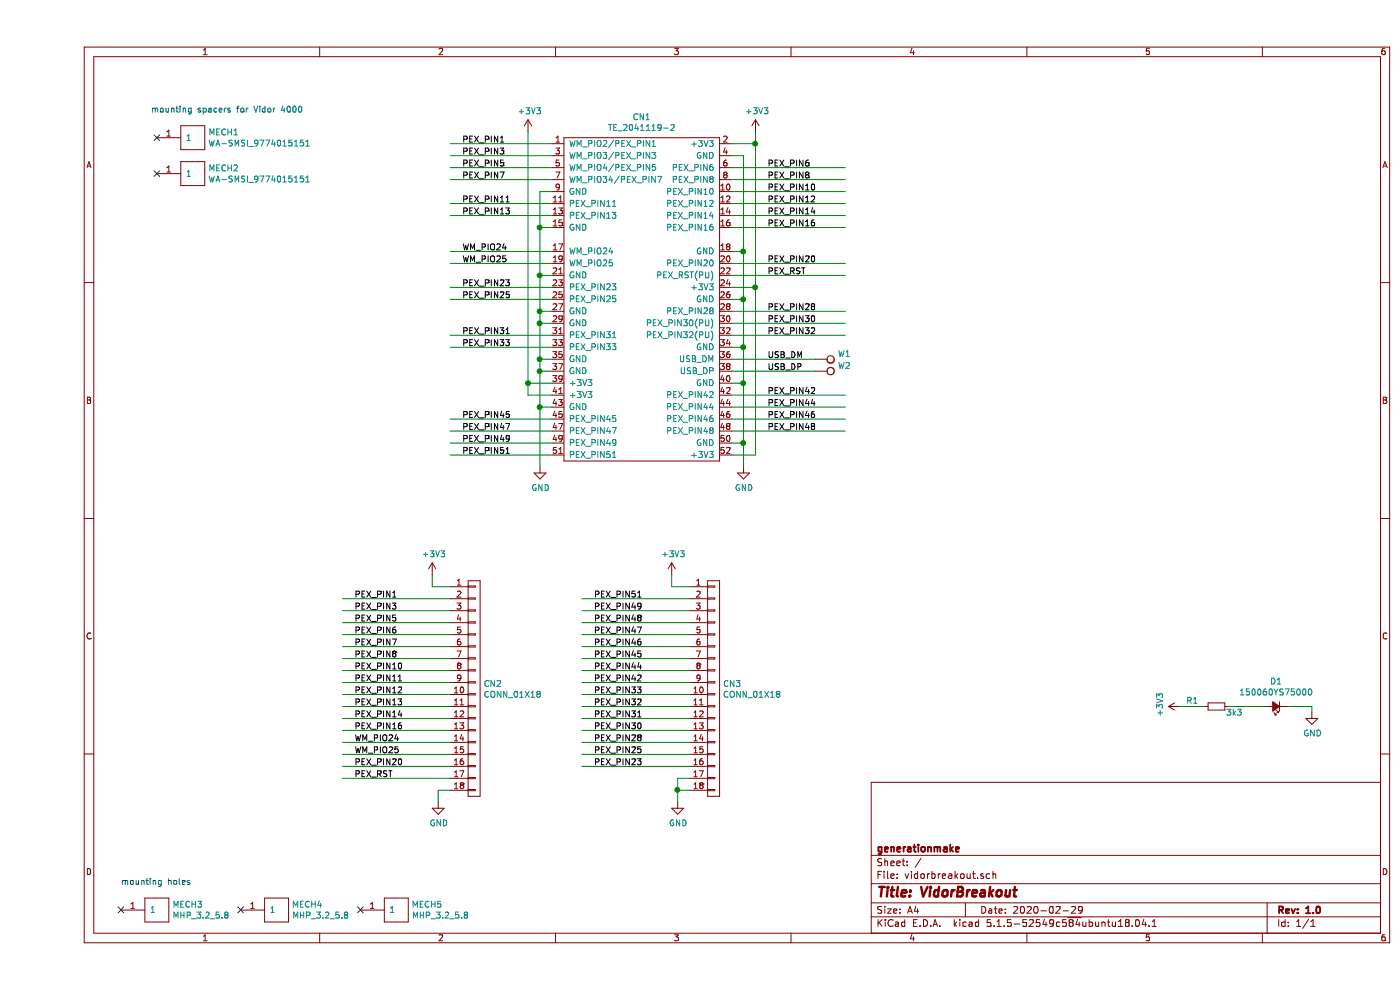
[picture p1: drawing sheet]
EESchema Schematic File Version 4
EELAYER 30 0
EELAYER END
$Descr A4 11693 8268
encoding utf-8
Sheet 1 1
Title "VidorBreakout"
Date "2020-02-29"
Rev "1.0"
Comp "generationmake"
Comment1 ""
Comment2 ""
Comment3 ""
Comment4 ""
$EndDescr
$Comp
L power-supply:GND #PWR0101
U 1 1
P 5900 3900
F 0 "#PWR0101" H 5900 3650 50  0001 C CNN
F 1 "GND" H 5905 3727 50  0000 C CNN
F 2 "" H 5900 3900 50  0000 C CNN
F 3 "" H 5900 3900 50  0000 C CNN
	1    5900 3900
	1    0    0    -1  
$EndComp
$Comp
L power-supply:+3V3 #PWR0102
U 1 1
P 6000 1100
F 0 "#PWR0102" H 6000 950 50  0001 C CNN
F 1 "+3V3" H 6015 1273 50  0000 C CNN
F 2 "" H 6000 1100 50  0000 C CNN
F 3 "" H 6000 1100 50  0000 C CNN
	1    6000 1100
	1    0    0    -1  
$EndComp
Wire Wire Line
	5800 3800 6000 3800
Wire Wire Line
	6000 3800 6000 2400
Wire Wire Line
	5800 2400 6000 2400
Connection ~ 6000 2400
$Comp
L power-supply:+3V3 #PWR0103
U 1 1
P 4100 1100
F 0 "#PWR0103" H 4100 950 50  0001 C CNN
F 1 "+3V3" H 4115 1273 50  0000 C CNN
F 2 "" H 4100 1100 50  0000 C CNN
F 3 "" H 4100 1100 50  0000 C CNN
	1    4100 1100
	1    0    0    -1  
$EndComp
$Comp
L power-supply:GND #PWR0104
U 1 1
P 4200 3900
F 0 "#PWR0104" H 4200 3650 50  0001 C CNN
F 1 "GND" H 4205 3727 50  0000 C CNN
F 2 "" H 4200 3900 50  0000 C CNN
F 3 "" H 4200 3900 50  0000 C CNN
	1    4200 3900
	1    0    0    -1  
$EndComp
Wire Wire Line
	4300 3300 4100 3300
Wire Wire Line
	4100 3300 4100 3200
Wire Wire Line
	4300 3200 4100 3200
Connection ~ 4100 3200
Wire Wire Line
	5800 2100 5900 2100
Connection ~ 5900 2100
Wire Wire Line
	5900 2100 5900 2500
Wire Wire Line
	5800 2500 5900 2500
Connection ~ 5900 2500
Wire Wire Line
	5900 2500 5900 2900
Wire Wire Line
	5800 2900 5900 2900
Connection ~ 5900 2900
Wire Wire Line
	5900 2900 5900 3200
Wire Wire Line
	5800 3200 5900 3200
Connection ~ 5900 3200
Wire Wire Line
	5900 3200 5900 3700
Wire Wire Line
	5800 3700 5900 3700
Connection ~ 5900 3700
Wire Wire Line
	5900 3700 5900 3900
Wire Wire Line
	4300 2300 4200 2300
Connection ~ 4200 2300
Wire Wire Line
	4200 2300 4200 2600
Wire Wire Line
	4300 2600 4200 2600
Connection ~ 4200 2600
Wire Wire Line
	4200 2600 4200 2700
Wire Wire Line
	4300 2700 4200 2700
Connection ~ 4200 2700
Wire Wire Line
	4200 2700 4200 3000
Wire Wire Line
	4300 3000 4200 3000
Connection ~ 4200 3000
Wire Wire Line
	4200 3000 4200 3100
Wire Wire Line
	4300 3100 4200 3100
Connection ~ 4200 3100
Wire Wire Line
	4200 3100 4200 3400
Wire Wire Line
	4300 3400 4200 3400
Connection ~ 4200 3400
Wire Wire Line
	4200 3400 4200 3900
Wire Wire Line
	6500 3000 5800 3000
Wire Wire Line
	6500 3100 5800 3100
Text Label 6100 3000 0    50   ~ 0
USB_DM
Text Label 6100 3100 0    50   ~ 0
USB_DP
Text Label 6100 2200 0    50   ~ 0
PEX_PIN20
Text Label 3550 3600 0    50   ~ 0
PEX_PIN47
Text Label 6100 1800 0    50   ~ 0
PEX_PIN14
Text Label 3550 3800 0    50   ~ 0
PEX_PIN51
Text Label 3550 2900 0    50   ~ 0
PEX_PIN33
Text Label 3550 2800 0    50   ~ 0
PEX_PIN31
Text Label 6100 3600 0    50   ~ 0
PEX_PIN48
Text Label 6100 3400 0    50   ~ 0
PEX_PIN44
Text Label 6100 2600 0    50   ~ 0
PEX_PIN28
Text Label 3550 2400 0    50   ~ 0
PEX_PIN23
Text Label 6100 1900 0    50   ~ 0
PEX_PIN16
Text Label 3550 3700 0    50   ~ 0
PEX_PIN49
Text Label 3550 1800 0    50   ~ 0
PEX_PIN13
Text Label 3550 2500 0    50   ~ 0
PEX_PIN25
Text Label 6100 3500 0    50   ~ 0
PEX_PIN46
Text Label 6100 3300 0    50   ~ 0
PEX_PIN42
Wire Wire Line
	3450 3800 4300 3800
Wire Wire Line
	3450 3700 4300 3700
Wire Wire Line
	3450 3600 4300 3600
Wire Wire Line
	3450 3500 4300 3500
Wire Wire Line
	6750 3600 5800 3600
Wire Wire Line
	6750 3500 5800 3500
Wire Wire Line
	6750 3400 5800 3400
Wire Wire Line
	6750 3300 5800 3300
Wire Wire Line
	3450 2900 4300 2900
Wire Wire Line
	3450 2800 4300 2800
Wire Wire Line
	6750 2200 5800 2200
Wire Wire Line
	6750 2600 5800 2600
Wire Wire Line
	3450 2400 4300 2400
Wire Wire Line
	3450 2500 4300 2500
Text Label 6100 2300 0    50   ~ 0
PEX_RST
Wire Wire Line
	6750 1900 5800 1900
Wire Wire Line
	6750 1800 5800 1800
Text Label 3550 1200 0    50   ~ 0
PEX_PIN1
Text Label 3550 1300 0    50   ~ 0
PEX_PIN3
Text Label 3550 1400 0    50   ~ 0
PEX_PIN5
Text Label 3550 1700 0    50   ~ 0
PEX_PIN11
Text Label 3550 1500 0    50   ~ 0
PEX_PIN7
Text Label 3550 2100 0    50   ~ 0
WM_PIO24
Text Label 6100 2700 0    50   ~ 0
PEX_PIN30
Text Label 3550 2200 0    50   ~ 0
WM_PIO25
Text Label 6100 2800 0    50   ~ 0
PEX_PIN32
Text Label 6100 1500 0    50   ~ 0
PEX_PIN8
Text Label 6100 1600 0    50   ~ 0
PEX_PIN10
Text Label 6100 1700 0    50   ~ 0
PEX_PIN12
Text Label 6100 1400 0    50   ~ 0
PEX_PIN6
Text Label 3550 3500 0    50   ~ 0
PEX_PIN45
$Comp
L MECH_smd-spacer:WA-SMSI_9774015151 MECH1
U 1 1
P 1300 1150
F 0 "MECH1" H 1428 1196 50  0000 L CNN
F 1 "WA-SMSI_9774015151" H 1428 1105 50  0000 L CNN
F 2 "MECH_smd-spacer:WA-SMSI_9774015151" H 1200 1200 50  0001 C CNN
F 3 "" H 1300 1150 50  0001 C CNN
	1    1300 1150
	1    0    0    -1  
$EndComp
$Comp
L MECH_smd-spacer:WA-SMSI_9774015151 MECH2
U 1 1
P 1300 1450
F 0 "MECH2" H 1428 1496 50  0000 L CNN
F 1 "WA-SMSI_9774015151" H 1428 1405 50  0000 L CNN
F 2 "MECH_smd-spacer:WA-SMSI_9774015151" H 1200 1500 50  0001 C CNN
F 3 "" H 1300 1450 50  0001 C CNN
	1    1300 1450
	1    0    0    -1  
$EndComp
NoConn ~ 1000 1150
NoConn ~ 1000 1450
Text Notes 950  950  0    50   ~ 0
mounting spacers for Vidor 4000
$Comp
L devices:Led_Small D1
U 1 1
P 10350 5900
F 0 "D1" H 10350 5695 50  0000 C CNN
F 1 "150060YS75000" H 10350 5786 50  0000 C CNN
F 2 "LEDs:LED_0603" V 10350 5900 50  0001 C CNN
F 3 "" V 10350 5900 50  0000 C CNN
	1    10350 5900
	-1   0    0    1   
$EndComp
$Comp
L devices:R_0603 R1
U 1 1
P 9850 5900
F 0 "R1" V 9800 5700 50  0000 C CNN
F 1 "3k3" V 9900 6050 50  0000 C CNN
F 2 "resistors:R_0603" H 9850 5750 50  0001 C CNN
F 3 "" H 9850 5900 50  0000 C CNN
	1    9850 5900
	0    1    1    0   
$EndComp
$Comp
L power-supply:GND #PWR07
U 1 1
P 10650 5950
F 0 "#PWR07" H 10650 5700 50  0001 C CNN
F 1 "GND" H 10655 5777 50  0000 C CNN
F 2 "" H 10650 5950 50  0000 C CNN
F 3 "" H 10650 5950 50  0000 C CNN
	1    10650 5950
	1    0    0    -1  
$EndComp
Wire Wire Line
	9950 5900 10250 5900
Wire Wire Line
	10450 5900 10650 5900
Wire Wire Line
	10650 5900 10650 5950
$Comp
L power-supply:+3V3 #PWR06
U 1 1
P 9550 5900
F 0 "#PWR06" H 9550 5750 50  0001 C CNN
F 1 "+3V3" H 9565 6073 50  0000 C CNN
F 2 "" H 9550 5900 50  0000 C CNN
F 3 "" H 9550 5900 50  0000 C CNN
	1    9550 5900
	0    -1   -1   0   
$EndComp
Wire Wire Line
	9750 5900 9550 5900
Wire Wire Line
	3450 1800 4300 1800
$Comp
L MECH_mounting-holes:MHP_3.2_5.8 MECH3
U 1 1
P 1000 7600
F 0 "MECH3" H 1128 7646 50  0000 L CNN
F 1 "MHP_3.2_5.8" H 1128 7555 50  0000 L CNN
F 2 "MECH_mounting_holes:MHP_3.2_5.8" H 900 7650 50  0001 C CNN
F 3 "" H 1000 7600 50  0001 C CNN
	1    1000 7600
	1    0    0    -1  
$EndComp
$Comp
L MECH_mounting-holes:MHP_3.2_5.8 MECH4
U 1 1
P 2000 7600
F 0 "MECH4" H 2128 7646 50  0000 L CNN
F 1 "MHP_3.2_5.8" H 2128 7555 50  0000 L CNN
F 2 "MECH_mounting_holes:MHP_3.2_5.8" H 1900 7650 50  0001 C CNN
F 3 "" H 2000 7600 50  0001 C CNN
	1    2000 7600
	1    0    0    -1  
$EndComp
$Comp
L MECH_mounting-holes:MHP_3.2_5.8 MECH5
U 1 1
P 3000 7600
F 0 "MECH5" H 3128 7646 50  0000 L CNN
F 1 "MHP_3.2_5.8" H 3128 7555 50  0000 L CNN
F 2 "MECH_mounting_holes:MHP_3.2_5.8" H 2900 7650 50  0001 C CNN
F 3 "" H 3000 7600 50  0001 C CNN
	1    3000 7600
	1    0    0    -1  
$EndComp
NoConn ~ 2700 7600
NoConn ~ 1700 7600
NoConn ~ 700  7600
Text Notes 700  7400 0    50   ~ 0
mounting holes
Wire Wire Line
	6750 1500 5800 1500
Wire Wire Line
	5800 1400 6750 1400
$Comp
L MODULE_compute:ARDUINO_VIDOR_MPCIE CN1
U 1 1
P 5050 2500
F 0 "CN1" H 5050 4025 50  0000 C CNN
F 1 "TE_2041119-2" H 5050 3934 50  0000 C CNN
F 2 "connectors_pci-express:MPCIe_4mm" H 4850 3750 50  0001 C CNN
F 3 "" H 4850 3750 50  0001 C CNN
	1    5050 2500
	1    0    0    -1  
$EndComp
Wire Wire Line
	4100 1100 4100 3200
Wire Wire Line
	6000 1100 6000 1200
Wire Wire Line
	5800 1300 5900 1300
Wire Wire Line
	5900 1300 5900 2100
Wire Wire Line
	5800 1200 6000 1200
Connection ~ 6000 1200
Wire Wire Line
	6000 1200 6000 2400
Wire Wire Line
	4300 1900 4200 1900
Wire Wire Line
	4300 1600 4200 1600
Wire Wire Line
	4200 1600 4200 1900
Connection ~ 4200 1900
Wire Wire Line
	4200 1900 4200 2300
$Comp
L mechanical-connectors:TEST_1P W2
U 1 1
P 6500 3100
F 0 "W2" V 6454 3288 50  0000 L CNN
F 1 "TEST_1P" V 6545 3288 50  0001 L CNN
F 2 "wire_pads:SolderWirePad_single_1mmSMD" V 6591 3288 50  0001 L CNN
F 3 "" H 6700 3100 50  0000 C CNN
	1    6500 3100
	0    1    1    0   
$EndComp
$Comp
L mechanical-connectors:TEST_1P W1
U 1 1
P 6500 3000
F 0 "W1" V 6454 3188 50  0000 L CNN
F 1 "TEST_1P" V 6545 3188 50  0001 L CNN
F 2 "wire_pads:SolderWirePad_single_1mmSMD" V 6591 3188 50  0001 L CNN
F 3 "" H 6700 3000 50  0000 C CNN
	1    6500 3000
	0    1    1    0   
$EndComp
Wire Wire Line
	3450 2200 4300 2200
Wire Wire Line
	3450 2100 4300 2100
Wire Wire Line
	3450 1700 4300 1700
Wire Wire Line
	3450 1500 4300 1500
Wire Wire Line
	3450 1400 4300 1400
Wire Wire Line
	3450 1300 4300 1300
Wire Wire Line
	3450 1200 4300 1200
Wire Wire Line
	5800 2800 6750 2800
Wire Wire Line
	5800 2700 6750 2700
Wire Wire Line
	5800 2300 6750 2300
Wire Wire Line
	6750 1600 5800 1600
Wire Wire Line
	6750 1700 5800 1700
$Comp
L mechanical-connectors:CONN_01X18 CN2
U 1 1
P 3650 5750
F 0 "CN2" H 3728 5791 50  0000 L CNN
F 1 "CONN_01X18" H 3728 5700 50  0000 L CNN
F 2 "pin_headers:Pin_Header_Straight_1x18" H 3650 5750 50  0001 C CNN
F 3 "" H 3650 5750 50  0000 C CNN
	1    3650 5750
	1    0    0    -1  
$EndComp
$Comp
L power-supply:GND #PWR0105
U 1 1
P 3350 6700
F 0 "#PWR0105" H 3350 6450 50  0001 C CNN
F 1 "GND" H 3355 6527 50  0000 C CNN
F 2 "" H 3350 6700 50  0000 C CNN
F 3 "" H 3350 6700 50  0000 C CNN
	1    3350 6700
	1    0    0    -1  
$EndComp
$Comp
L power-supply:+3V3 #PWR0106
U 1 1
P 3300 4800
F 0 "#PWR0106" H 3300 4650 50  0001 C CNN
F 1 "+3V3" H 3315 4973 50  0000 C CNN
F 2 "" H 3300 4800 50  0000 C CNN
F 3 "" H 3300 4800 50  0000 C CNN
	1    3300 4800
	1    0    0    -1  
$EndComp
Wire Wire Line
	3450 4900 3300 4900
Wire Wire Line
	3300 4900 3300 4800
Wire Wire Line
	3450 6600 3350 6600
Wire Wire Line
	3350 6600 3350 6700
Wire Wire Line
	2550 6500 3450 6500
Wire Wire Line
	2550 6400 3450 6400
Wire Wire Line
	2550 6300 3450 6300
Wire Wire Line
	2550 6200 3450 6200
Wire Wire Line
	2550 6100 3450 6100
Wire Wire Line
	2550 6000 3450 6000
Wire Wire Line
	2550 5900 3450 5900
Wire Wire Line
	2550 5800 3450 5800
Wire Wire Line
	2550 5700 3450 5700
Wire Wire Line
	2550 5600 3450 5600
Wire Wire Line
	2550 5500 3450 5500
Wire Wire Line
	2550 5400 3450 5400
Wire Wire Line
	2550 5300 3450 5300
Wire Wire Line
	2550 5200 3450 5200
Wire Wire Line
	2550 5100 3450 5100
Wire Wire Line
	2550 5000 3450 5000
$Comp
L mechanical-connectors:CONN_01X18 CN3
U 1 1
P 5650 5750
F 0 "CN3" H 5728 5791 50  0000 L CNN
F 1 "CONN_01X18" H 5728 5700 50  0000 L CNN
F 2 "pin_headers:Pin_Header_Straight_1x18" H 5650 5750 50  0001 C CNN
F 3 "" H 5650 5750 50  0000 C CNN
	1    5650 5750
	1    0    0    -1  
$EndComp
$Comp
L power-supply:GND #PWR0107
U 1 1
P 5350 6700
F 0 "#PWR0107" H 5350 6450 50  0001 C CNN
F 1 "GND" H 5355 6527 50  0000 C CNN
F 2 "" H 5350 6700 50  0000 C CNN
F 3 "" H 5350 6700 50  0000 C CNN
	1    5350 6700
	1    0    0    -1  
$EndComp
$Comp
L power-supply:+3V3 #PWR0108
U 1 1
P 5300 4800
F 0 "#PWR0108" H 5300 4650 50  0001 C CNN
F 1 "+3V3" H 5315 4973 50  0000 C CNN
F 2 "" H 5300 4800 50  0000 C CNN
F 3 "" H 5300 4800 50  0000 C CNN
	1    5300 4800
	1    0    0    -1  
$EndComp
Wire Wire Line
	5450 4900 5300 4900
Wire Wire Line
	5300 4900 5300 4800
Wire Wire Line
	5450 6600 5350 6600
Wire Wire Line
	5350 6600 5350 6700
Wire Wire Line
	4550 6400 5450 6400
Wire Wire Line
	4550 6300 5450 6300
Wire Wire Line
	4550 6200 5450 6200
Wire Wire Line
	4550 6100 5450 6100
Wire Wire Line
	4550 6000 5450 6000
Wire Wire Line
	4550 5900 5450 5900
Wire Wire Line
	4550 5800 5450 5800
Wire Wire Line
	4550 5700 5450 5700
Wire Wire Line
	4550 5600 5450 5600
Wire Wire Line
	4550 5500 5450 5500
Wire Wire Line
	4550 5400 5450 5400
Wire Wire Line
	4550 5300 5450 5300
Wire Wire Line
	4550 5200 5450 5200
Wire Wire Line
	4550 5100 5450 5100
Wire Wire Line
	4550 5000 5450 5000
Text Label 4650 5300 0    50   ~ 0
PEX_PIN47
Text Label 4650 5000 0    50   ~ 0
PEX_PIN51
Text Label 4650 5800 0    50   ~ 0
PEX_PIN33
Text Label 4650 6000 0    50   ~ 0
PEX_PIN31
Text Label 4650 6400 0    50   ~ 0
PEX_PIN23
Text Label 4650 5100 0    50   ~ 0
PEX_PIN49
Text Label 2650 5900 0    50   ~ 0
PEX_PIN13
Text Label 4650 6300 0    50   ~ 0
PEX_PIN25
Text Label 2650 5000 0    50   ~ 0
PEX_PIN1
Text Label 2650 5100 0    50   ~ 0
PEX_PIN3
Text Label 2650 5200 0    50   ~ 0
PEX_PIN5
Text Label 2650 5700 0    50   ~ 0
PEX_PIN11
Text Label 2650 5400 0    50   ~ 0
PEX_PIN7
Text Label 2650 6200 0    50   ~ 0
WM_PIO24
Text Label 2650 6300 0    50   ~ 0
WM_PIO25
Text Label 4650 5500 0    50   ~ 0
PEX_PIN45
Text Label 2650 6400 0    50   ~ 0
PEX_PIN20
Text Label 2650 6000 0    50   ~ 0
PEX_PIN14
Text Label 4650 5200 0    50   ~ 0
PEX_PIN48
Text Label 4650 5600 0    50   ~ 0
PEX_PIN44
Text Label 4650 6200 0    50   ~ 0
PEX_PIN28
Text Label 2650 6100 0    50   ~ 0
PEX_PIN16
Text Label 4650 5400 0    50   ~ 0
PEX_PIN46
Text Label 4650 5700 0    50   ~ 0
PEX_PIN42
Text Label 2650 6500 0    50   ~ 0
PEX_RST
Text Label 4650 6100 0    50   ~ 0
PEX_PIN30
Text Label 4650 5900 0    50   ~ 0
PEX_PIN32
Text Label 2650 5500 0    50   ~ 0
PEX_PIN8
Text Label 2650 5600 0    50   ~ 0
PEX_PIN10
Text Label 2650 5800 0    50   ~ 0
PEX_PIN12
Text Label 2650 5300 0    50   ~ 0
PEX_PIN6
Wire Wire Line
	5450 6500 5350 6500
Wire Wire Line
	5350 6500 5350 6600
Connection ~ 5350 6600
$EndSCHEMATC
